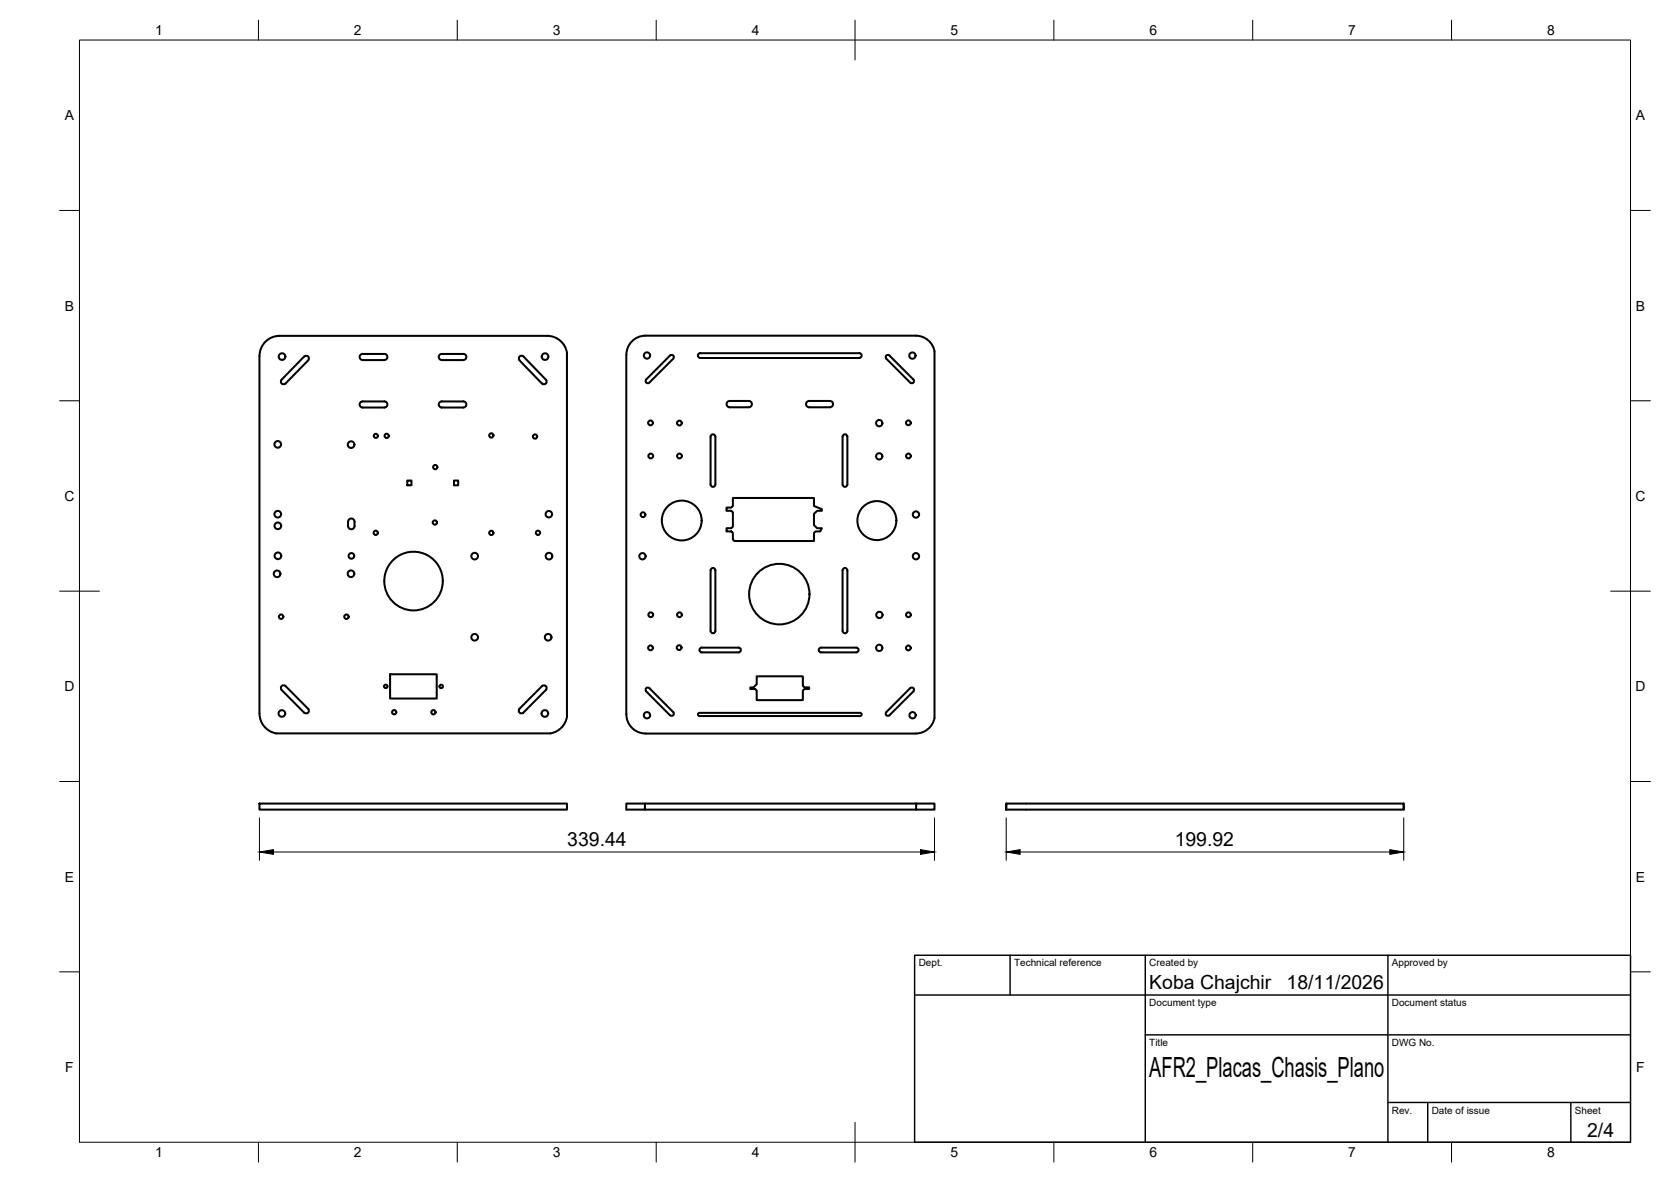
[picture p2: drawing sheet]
<svg xmlns="http://www.w3.org/2000/svg" width="420mm" height="297mm" viewBox="0 0 420 297" stroke-linecap="round" stroke-linejoin="round" font-family="sans-serif">
<!-- layer: Visible -->
<g fill="none" stroke="#000" stroke-width=".51">
<path d="M77.5 90.6a.7 .7 0 0 0 0-1 .7 .7 0 0 0-1 0l-5.7 5.8a.69 .69 0 0 0 0 1 .69 .69 0 0 0 1 0l5.7-5.8M91.2 90.5h5.4M96.6 90.5a.76 .76 0 0 0 .8-.8 .76 .76 0 0 0-.8-.8h-5.4a.77 .77 0 0 0-.8 .8 .77 .77 0 0 0 .8 .8M111.1 90.5h5.4M116.5 90.5a.76 .76 0 0 0 .8-.8 .76 .76 0 0 0-.8-.8h-5.4a.77 .77 0 0 0-.8 .8 .77 .77 0 0 0 .8 .8M130.6 90.6l5.7 5.8a.69 .69 0 0 0 .9 0 .69 .69 0 0 0 .1-1M130.6 90.5a.69 .69 0 0 1 .1-.9 .69 .69 0 0 1 .9 0l5.6 5.8M137.6 84.4h-67.3a5.1 5.1 0 0 0-5.1 5.1l.1 89.8a5 5 0 0 0 4.1 5M137.6 84.4a5 5 0 0 1 5 4.4v91.2M157.5 89.2v90.3M157.5 89.2a4.8 4.8 0 0 1 4.7-4.8h68.2a4.8 4.8 0 0 1 4.6 3.9v92.1a4.8 4.8 0 0 1-4.7 3.9M163.3 96.1l6-6a.56 .56 0 0 0 0-.8 .56 .56 0 0 0-.8 0l-6 6.1a.56 .56 0 0 0 0 .8 .56 .56 0 0 0 .8 0"/>
<path d="M175.6 88.9l.5-.1 40-.1a.6 .6 0 0 1 .6 .6 .6 .6 0 0 1-.6 .6h-40l-.6-.3zM229.7 95.4a.56 .56 0 0 1 0 .8 .56 .56 0 0 1-.8 0l-6-6a.56 .56 0 0 1 0-.8 .56 .56 0 0 1 .8-.1l6 6.1M90.7 101.1l.5-.2h5.4a.77 .77 0 0 1 .8 .7 .77 .77 0 0 1-.8 .8h-5.4a.77 .77 0 0 1-.7-.5 .77 .77 0 0 1 .2-.8zM110.5 101.1l.6-.2h5.4a.77 .77 0 0 1 .8 .7 .77 .77 0 0 1-.8 .8h-5.4a.77 .77 0 0 1-.7-.5 .77 .77 0 0 1 .1-.8zM178.8 109.3l.7-.1 .4 .6v11.9a.6 .6 0 0 1-.6 .7 .6 .6 0 0 1-.6-.7v-12zM182.9 101l.6-.2h4.8a.79 .79 0 0 1 .8 .8 .79 .79 0 0 1-.8 .7h-4.8a.79 .79 0 0 1-.8-.4 .79 .79 0 0 1 .2-.9zM208.7 100.8h-5.2a.79 .79 0 0 0-.8 .8 .79 .79 0 0 0 .8 .7h5.2M208.7 100.8a.79 .79 0 0 1 .8 .8 .79 .79 0 0 1-.8 .7M212 109.3l.7-.1 .4 .6v11.9a.6 .6 0 0 1-.6 .7 .6 .6 0 0 1-.6-.7v-12zM87.8 130.5a.8 .8 0 0 1 .8-.1 .8 .8 0 0 1 .5 .7l.1 1.1a.81 .81 0 0 1-.9 .8 .81 .81 0 0 1-.8-.8v-1.1zM102.4 120.8h1.1v1.1h-1.1zM114.2 120.8h1v1.1h-1z"/>
<path d="M184.3 125.1h20.4v2.1l2 .8v.4h-1.2l-.8 .7v2.9l.8 .7h1.2l-.4 .8h-1.2l-.4 .4v2.1h-20l-.4-.4v-1.7l-.4-.4h-1.2v-.8h1.2l.4-.4v-3.6l-.4-.3h-1.2v-.8h1.2l.4-.4zM178.8 142.9l.7-.1 .4 .5v15.2a.6 .6 0 0 1-.6 .6 .6 .6 0 0 1-.6-.6v-15.2zM212 142.9l.7-.1 .4 .5v15.2a.6 .6 0 0 1-.6 .6 .6 .6 0 0 1-.6-.6v-15.2zM77.5 178.1a.7 .7 0 0 1 0 1 .7 .7 0 0 1-1 0l-5.7-5.7a.69 .69 0 0 1 0-1 .69 .69 0 0 1 1 0l5.7 5.7M98.1 169.4h11.7v6.1h-11.7zM137.2 173.4l-5.6 5.7M137.3 173.4a.69 .69 0 0 0-.1-1 .69 .69 0 0 0-.9 0l-5.7 5.7a.69 .69 0 0 0 0 1 .69 .69 0 0 0 1 0M142.6 180a5 5 0 0 1-4.2 4.3h-69M157.5 179.5a4.8 4.8 0 0 0 4.8 4.8M163.3 172.9l6 6a.56 .56 0 0 1 0 .8 .56 .56 0 0 1-.8 0M163.3 172.9a.56 .56 0 0 0-.8 0 .56 .56 0 0 0 0 .8l6 6.1M175.9 179.9h40.4"/>
<path d="M175.9 179.9a.39 .39 0 0 1-.4-.4 .39 .39 0 0 1 .4-.4h40.4a.39 .39 0 0 1 .4 .4 .39 .39 0 0 1-.4 .4M176.1 162.9l.4-.1 9.2-.1a.6 .6 0 0 1 .6 .6 .6 .6 0 0 1-.6 .6h-9.2l-.6-.3zM190.3 170h11.6v2.3l.4 .4h1.2v.5h-1.2l-.4 .4v2.3h-11.6v-2.3l-.4-.4h-1.2v-.5h.8l.8-.8zM206.5 162.8h8.8M206.5 163.9h8.8M206.5 162.7a.6 .6 0 0 0-.6 .6 .6 .6 0 0 0 .6 .6M215.3 162.7a.6 .6 0 0 1 .6 .6 .6 .6 0 0 1-.6 .6M229.7 173.7l-6.1 6.1M229.7 173.7a.56 .56 0 0 0 0-.8 .56 .56 0 0 0-.8 0l-6 6.1a.56 .56 0 0 0 0 .7 .56 .56 0 0 0 .8 0M162.3 184.3h68M65.2 201.9h77.4v1.6h-77.4zM162.2 201.9h-4.7v1.6h4.7v-1.6h68.2"/>
<path d="M162.2 203.5h68.2M230.4 201.9h4.6v1.6h-4.6zM253 203.5h.1M253 201.9h99.9v1.6h-99.9zM253 201.9v1.6M352.9 201.9v1.6"/>
<circle cx="70.9" cy="89.6" r=".84"/>
<circle cx="137" cy="89.6" r=".84"/>
<circle cx="162.7" cy="89.3" r=".79"/>
<circle cx="229.4" cy="89.4" r=".79"/>
<circle cx="69.8" cy="111.7" r=".84"/>
<circle cx="88.3" cy="111.7" r=".84"/>
<circle cx="94.5" cy="109.5" r=".52"/>
<circle cx="97.2" cy="109.5" r=".54"/>
<circle cx="109.4" cy="117.4" r=".54"/>
<circle cx="123.5" cy="109.4" r=".54"/>
<circle cx="134.5" cy="109.7" r=".54"/>
<circle cx="163.6" cy="106.3" r=".6"/>
<circle cx="163.6" cy="114.6" r=".6"/>
<circle cx="170.8" cy="106.3" r=".6"/>
<circle cx="170.8" cy="114.6" r=".6"/>
<circle cx="221.1" cy="106.3" r=".79"/>
<circle cx="221.1" cy="114.7" r=".79"/>
<circle cx="228.4" cy="106.3" r=".6"/>
<circle cx="228.4" cy="114.6" r=".6"/>
<circle cx="69.8" cy="129.2" r=".84"/>
<circle cx="69.9" cy="132.1" r=".84"/>
<circle cx="69.9" cy="139.7" r=".84"/>
<circle cx="88.4" cy="139.7" r=".71"/>
<circle cx="94.5" cy="133.9" r=".54"/>
<circle cx="109.3" cy="131.3" r=".54"/>
<circle cx="119.3" cy="139.8" r=".84"/>
<circle cx="123.5" cy="133.9" r=".54"/>
<circle cx="135.3" cy="133.9" r=".54"/>
<circle cx="138" cy="129.2" r=".81"/>
<circle cx="138" cy="139.8" r=".84"/>
<circle cx="161.5" cy="139.8" r=".79"/>
<circle cx="161.7" cy="129.3" r=".6"/>
<circle cx="171.4" cy="130.8" r="5"/>
<circle cx="220.5" cy="130.8" r="4.9"/>
<circle cx="230.3" cy="139.8" r=".79"/>
<circle cx="230.3" cy="129.3" r=".79"/>
<circle cx="69.7" cy="144.2" r=".84"/>
<circle cx="70.7" cy="155" r=".56"/>
<circle cx="87.1" cy="155" r=".56"/>
<circle cx="88.3" cy="144.2" r=".84"/>
<circle cx="104" cy="146" r="7.4"/>
<circle cx="163.6" cy="154.5" r=".6"/>
<circle cx="170.8" cy="154.5" r=".6"/>
<circle cx="195.9" cy="149.3" r="7.6"/>
<circle cx="221.1" cy="154.5" r=".79"/>
<circle cx="228.4" cy="154.5" r=".6"/>
<circle cx="70.9" cy="179.3" r=".84"/>
<circle cx="97" cy="172.5" r=".43"/>
<circle cx="99.1" cy="179" r=".54"/>
<circle cx="109" cy="179" r=".54"/>
<circle cx="110.9" cy="172.5" r=".43"/>
<circle cx="119.3" cy="160.1" r=".84"/>
<circle cx="137" cy="179.3" r=".84"/>
<circle cx="137.8" cy="160.1" r=".84"/>
<circle cx="162.7" cy="179.7" r=".79"/>
<circle cx="163.6" cy="162.8" r=".6"/>
<circle cx="170.8" cy="162.7" r=".6"/>
<circle cx="221.1" cy="162.8" r=".79"/>
<circle cx="228.4" cy="162.8" r=".6"/>
<circle cx="229.5" cy="179.7" r=".79"/>
</g>
<!-- layer: BORDER -->
<g fill="none" stroke="#000" stroke-width=".25">
<path d="M20 10.1h390v276.9h-390zM65 5.1v5M115 5.1v5M165 5.1v5M215 5.1v10M265 5.1v5M315 5.1v5M365 5.1v5M15 52.9h5M410 52.9h5M15 100.7h5M410 100.7h5"/>
<path d="M15 148.6h10M405 148.6h10M15 196.4h5M410 196.4h5M15 244.2h5M410 244.2h5M65 287v5M115 287v5M165 287v5M215 282.1v9.9M265 287v5M315 287v5"/>
<path d="M365 287v5"/>
</g>
<!-- layer: TITLEBLOCK -->
<path d="M230 240.1h180v46.9h-180zM230 250h180M254 240.1v9.9M288 240.1v46.9M349 240.1v46.9M288 260.1h122M349 277.1h61M359 277.1v9.9M395 277.1v9.9" fill="none" stroke="#000" stroke-width=".36"/>
<!-- layer: FD_Dimensions -->
<path d="M65.2 205.5v10.7M68.7 214.1h162.8M235 205.5v10.7M253 205.5v10.7M256.5 214.1h93M353 205.5v10.7" fill="none" stroke="#000" stroke-width=".25"/>
<path d="M65.2 214.1l3.5-.6v1.2zM231.5 213.5l3.5 .6-3.5 .6zM253 214.1l3.5-.6v1.2zM349.5 213.5l3.5 .6-3.5 .6z" fill="#000" stroke="#000" stroke-width=".25"/>
<text font-size="7" x="289" y="270.6">AFR2_Placas_Chasis_Plano</text>
<g font-size="4.9">
<text x="142.6" y="212.6">339.44</text>
<text x="295.4" y="212.6">199.92</text>
<text x="289" y="248.5">Koba Chajchir</text>
<text x="323.5" y="248.5">18/11/2026</text>
<text x="399.1" y="285.7">2/4</text>
</g>
<g font-size="3.5">
<text x="39" y="8.8">1</text>
<text x="89" y="8.8">2</text>
<text x="139" y="8.8">3</text>
<text x="189" y="8.8">4</text>
<text x="239" y="8.8">5</text>
<text x="289" y="8.8">6</text>
<text x="339" y="8.8">7</text>
<text x="389" y="8.8">8</text>
<text x="16.3" y="30.2">A</text>
<text x="411.3" y="30.2">A</text>
<text x="16.3" y="78">B</text>
<text x="411.3" y="78">B</text>
<text x="16.2" y="125.9">C</text>
<text x="411.2" y="125.9">C</text>
<text x="16.2" y="173.7">D</text>
<text x="411.2" y="173.7">D</text>
<text x="16.3" y="221.6">E</text>
<text x="411.3" y="221.6">E</text>
<text x="16.4" y="269.4">F</text>
<text x="411.4" y="269.4">F</text>
<text x="39" y="290.8">1</text>
<text x="89" y="290.8">2</text>
<text x="139" y="290.8">3</text>
<text x="189" y="290.8">4</text>
<text x="239" y="290.8">5</text>
<text x="289" y="290.8">6</text>
<text x="339" y="290.8">7</text>
<text x="389" y="290.8">8</text>
</g>
<g font-size="2.5">
<text x="231" y="242.9">Dept.</text>
<text x="255" y="242.9">Technical reference</text>
<text x="289" y="242.9">Created by</text>
<text x="350" y="242.9">Approved by</text>
<text x="289" y="252.8">Document type</text>
<text x="350" y="252.8">Document status</text>
<text x="289" y="262.9">Title</text>
<text x="350" y="262.9">DWG No.</text>
<text x="350" y="279.9">Rev.</text>
<text x="360" y="279.9">Date of issue</text>
<text x="396" y="279.9">Sheet</text>
</g>
</svg>
